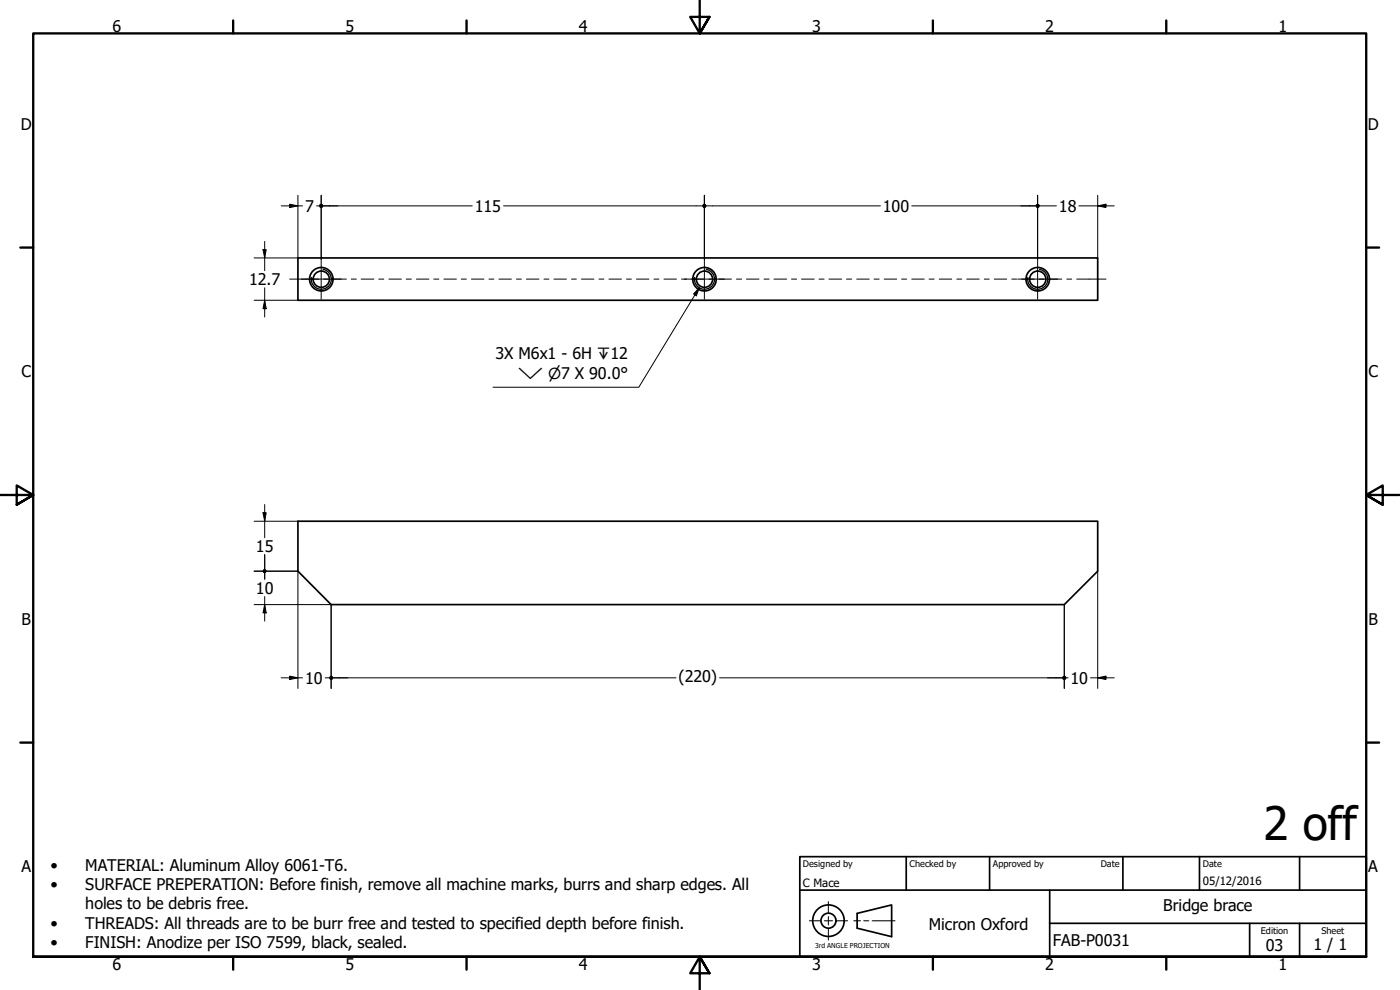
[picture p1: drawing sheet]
<svg xmlns="http://www.w3.org/2000/svg" width="420mm" height="297mm" viewBox="0 0 420 297" stroke-linecap="round" stroke-linejoin="round" font-family="sans-serif">
<!-- layer: Visible (ISO) -->
<g fill="none" stroke="#000" stroke-width=".51">
<path d="M89.4 77.4h240v12.7h-240zM89.4 156.4h240v15l-10 10h-220l-10-10z"/>
<circle cx="96.4" cy="83.8" r="3.5"/>
<circle cx="96.4" cy="83.8" r="2.44"/>
<circle cx="211.4" cy="83.8" r="3.5"/>
<circle cx="211.4" cy="83.8" r="2.44"/>
<circle cx="311.4" cy="83.8" r="3.5"/>
<circle cx="311.4" cy="83.8" r="2.44"/>
</g>
<!-- layer: Visible Narrow (ISO) -->
<path d="M96.9 80.8a3 3 0 0 1 2.5 3.5 3 3 0 0 1-3.5 2.4 3 3 0 0 1-2.4-3.4M211.9 80.8a3 3 0 0 1 2.5 3.5 3 3 0 0 1-3.5 2.4 3 3 0 0 1-2.4-3.4M312 80.8a3 3 0 0 1 2.4 3.5 3 3 0 0 1-3.5 2.4 3 3 0 0 1-2.4-3.4" fill="none" stroke="#000" stroke-width=".38"/>
<!-- layer: Border (ISO) -->
<g fill="none" stroke="#000" stroke-width=".7">
<path d="M70 6.1v3.9M140 6.1v3.9M210 0v10l-2.9-4.9h5.8l-2.9 4.9 2.9-4.9M280 6.1v3.9M350 6.1v3.9M6.1 74.3h3.9M410 74.3h3.9M0 148.5h10l-5-2.8v5.7l5-2.9-5 2.9M420 148.5h-10l5-2.8v5.7l-5-2.9 5 2.9M6.1 222.8h3.9M410 222.8h3.9M10 287.1v-277.1h400v277.1h-400h400"/>
<path d="M70 287.1v3.8M140 287.1v3.8M212.9 292l-2.9-4.9 2.9 4.9h-5.8l2.9-4.9v9.9M280 287.1v3.8M350 287.1v3.8"/>
</g>
<!-- layer: Sketch Geometry (ANSI) -->
<path d="M242.9 276.3h3.2M247.4 276.3h2.5M248.6 270.5v3.3M248.6 275v2.5M248.6 278.8v3.3M251.1 276.3h3.3M256.2 276.3h2.1M259.2 276.3h1.5M261.7 276.3h6.9" fill="none" stroke="#000" stroke-width=".3"/>
<g fill="none" stroke="#000" stroke-width=".51">
<path d="M257.2 274.1l10.4-2.6v9.5l-10.4-2.5z"/>
<circle cx="248.6" cy="276.2" r="4.7"/>
<circle cx="248.6" cy="276.2" r="2.25"/>
</g>
<!-- layer: Title (ISO) -->
<path d="M240 257h170v30.1h-170zM272 257v10.1M297 257v10.1M337 257v10.1M360 257v10.1M390 257v10.1M240 267.1h170M315 277h95M315 267.1v20M375 277v10.1M390 277v10.1" fill="none" stroke="#000" stroke-width=".51"/>
<!-- layer: Center Mark (ISO) -->
<path d="M96.4 77.8v12M211.4 77.8v12M311.4 77.8v12M90.4 83.7h12M205.4 83.7h12M305.4 83.7h12" fill="none" stroke="#000" stroke-width=".3"/>
<!-- layer: Centerline (ISO) -->
<g fill="none" stroke="#000" stroke-width=".3">
<path d="M86.9 83.7h8.8M97.2 83.7h1.5M100.1 83.7h3.8M105.4 83.7h1.5M108.4 83.7h3.8M113.7 83.7h1.5M116.7 83.7h3.8M121.9 83.7h1.5M125 83.7h3.7M130.2 83.7h1.5M133.2 83.7h3.8M138.4 83.7h1.6"/>
<path d="M141.5 83.7h3.7M146.7 83.7h1.5M149.7 83.7h3.8M155 83.7h1.5M158 83.7h3.7M163.3 83.7h1.4M166.2 83.7h3.8M171.5 83.7h1.5M174.5 83.7h3.7M179.8 83.7h1.4M182.8 83.7h3.7M188 83.7h1.5"/>
<path d="M191 83.7h3.8M196.3 83.7h1.4M199.3 83.7h3.7M204.5 83.7h1.6M207.5 83.7h3.8M212.8 83.7h1.5M215.8 83.7h3.7M221 83.7h1.6M224 83.7h3.8M229.3 83.7h1.5M232.3 83.7h3.8M237.6 83.7h1.5"/>
<path d="M240.5 83.7h3.8M245.8 83.7h1.5M248.8 83.7h3.8M254.1 83.7h1.5M257.1 83.7h3.8M262.3 83.7h1.5M265.4 83.7h3.7M270.6 83.7h1.5M273.6 83.7h3.8M278.8 83.7h1.6M281.9 83.7h3.7M287.1 83.7h1.5"/>
<path d="M290.1 83.7h3.8M295.4 83.7h1.5M298.4 83.7h3.7M303.7 83.7h1.4M306.6 83.7h3.8M311.9 83.7h1.5M314.9 83.7h3.7M320.2 83.7h1.4M323.2 83.7h8.7"/>
</g>
<!-- layer: Dimension (ISO) -->
<g fill="none" stroke="#000" stroke-width=".3">
<path d="M89.4 58.6v18.8h-13.1M96.4 58.6v19.2M211.4 58.6v19.2v-19.2M311.4 58.6v19.2M329.4 58.6v18.8M78.9 74.9h1l-.5 2.5zM79.4 72.4v8.8M84.4 61.8h6.4M86.9 61.3l2.5 .5-2.5 .5zM95 61.8h1.4M97 61.8h44.7M151.1 61.8h59.7"/>
<path d="M212 61.8h52.2M273.6 61.8h37.2M311.4 61.8h5.7M323.8 61.8h10.6M329.4 61.8l2.5-.5v1zM76.3 90.1h13.1M79.4 90.1l.5 2.5h-1zM79.4 86.3v8.8M76.3 156.4h13.1M78.9 153.8h1l-.5 2.6zM79.4 151.4v9.9M76.3 171.4h13.1v35.2"/>
<path d="M79.4 166.4v7.4M79.4 179v7.4M329.4 171.4v35.2M76.3 181.4h23.1v25.2M79.4 181.4l.5 2.5h-1zM319.4 181.4v25.2M84.4 203.4h6.4M86.9 202.9l2.5 .5-2.5 .5zM97.6 203.4h1.8M100 203.4h102.9M216 203.4h102.8M319.4 203.4h1.1"/>
<path d="M327.3 203.4h7.1M329.4 203.4l2.5-.5v1z"/>
</g>
<g fill="#000">
<path d="M78.9 74.9h1l-.5 2.5z" fill-rule="evenodd"/>
<path d="M86.9 61.3l2.5 .5-2.5 .5z" fill-rule="evenodd"/>
<path d="M329.4 61.8l2.5-.5v1z" fill-rule="evenodd"/>
<path d="M79.4 90.1l.5 2.5h-1z" fill-rule="evenodd"/>
<path d="M78.9 153.8h1l-.5 2.6z" fill-rule="evenodd"/>
<path d="M79.4 181.4l.5 2.5h-1z" fill-rule="evenodd"/>
<path d="M86.9 202.9l2.5 .5-2.5 .5z" fill-rule="evenodd"/>
<path d="M329.4 203.4l2.5-.5v1z" fill-rule="evenodd"/>
<circle cx="96.4" cy="61.8" r=".63"/>
<circle cx="211.4" cy="61.8" r=".63"/>
<circle cx="311.4" cy="61.8" r=".63"/>
<circle cx="79.4" cy="171.4" r=".62"/>
<circle cx="79.4" cy="171.4" r=".61"/>
<circle cx="99.4" cy="203.4" r=".62"/>
<circle cx="319.4" cy="203.4" r=".63"/>
</g>
<!-- layer: Symbol (ISO) -->
<path d="M209.9 86.3l-.9 2.5-.8-.6zM209.9 86.3l-18.2 29.9h-43.7" fill="none" stroke="#000" stroke-width=".3"/>
<path d="M209.9 86.3l-.9 2.5-.8-.6z" fill-rule="evenodd" fill="#000"/>
<text font-size="13.8" x="379.2" y="251.9">2 off</text>
<g font-size="4.8">
<text x="33.7" y="9.6">6</text>
<text x="103.7" y="9.6">5</text>
<text x="173.7" y="9.6">4</text>
<text x="243.7" y="9.6">3</text>
<text x="313.7" y="9.6">2</text>
<text x="383.7" y="9.6">1</text>
<text x="6.2" y="38.9">D</text>
<text x="410.5" y="38.9">D</text>
<text x="91.6" y="63.5">7</text>
<text x="142.5" y="63.5">115</text>
<text x="265" y="63.5">100</text>
<text x="317.8" y="63.5">18</text>
<text x="74.7" y="85.6">12.7</text>
<text x="148.7" y="107.7">3X M6x1 - 6H ↧12</text>
<text x="6.4" y="113.1">C</text>
<text x="410.7" y="113.1">C</text>
<text x="76.8" y="165.6">15</text>
<text x="76.8" y="178.1">10</text>
<text x="6.4" y="187.4">B</text>
<text x="410.7" y="187.4">B</text>
<text x="91.6" y="205.1">10</text>
<text x="203.6" y="204.7">(220)</text>
<text x="321.3" y="205.1">10</text>
<text x="6.4" y="261.7">A</text>
<text x="15.1" y="261.4">•</text>
<text x="25.6" y="261.4">MATERIAL: Aluminum Alloy 6061-T6.</text>
<text x="410.7" y="261.7">A</text>
<text x="15.1" y="267.1">•</text>
<text x="25.6" y="267.1">SURFACE PREPERATION: Before finish, remove all machine marks, burrs and sharp edges. All</text>
<text x="25.6" y="272.8">holes to be debris free.</text>
<text x="349.1" y="273.4">Bridge brace</text>
<text x="15.1" y="278.6">•</text>
<text x="25.6" y="278.6">THREADS: All threads are to be burr free and tested to specified depth before finish.</text>
<text x="278.8" y="279">Micron Oxford</text>
<text x="15.1" y="284.4">•</text>
<text x="25.6" y="284.4">FINISH: Anodize per ISO 7599, black, sealed.</text>
<text x="316" y="283.8">FAB-P0031</text>
<text x="379.9" y="285.3">03</text>
<text x="394.2" y="285">1 / 1</text>
<text x="33.7" y="290.9">6</text>
<text x="103.7" y="290.9">5</text>
<text x="173.7" y="290.9">4</text>
<text x="243.7" y="290.9">3</text>
<text x="313.7" y="290.9">2</text>
<text x="383.7" y="290.9">1</text>
</g>
<text font-size="4.6" x="155.4" y="113.8">⌵ ⌀7 X 90.0°</text>
<g font-size="3.4">
<text x="241" y="266">C Mace</text>
<text x="361" y="265.5">05/12/2016</text>
</g>
<g font-size="2.7">
<text x="241" y="260.1">Designed by</text>
<text x="273" y="260.1">Checked by</text>
<text x="298" y="260.1">Approved by</text>
<text x="330.3" y="260">Date</text>
<text x="361" y="260">Date</text>
<text x="378.4" y="280.1">Edition</text>
<text x="396.6" y="280.1">Sheet</text>
</g>
<text font-size="2" x="244.6" y="284.5">3rd ANGLE PROJECTION</text>
</svg>
